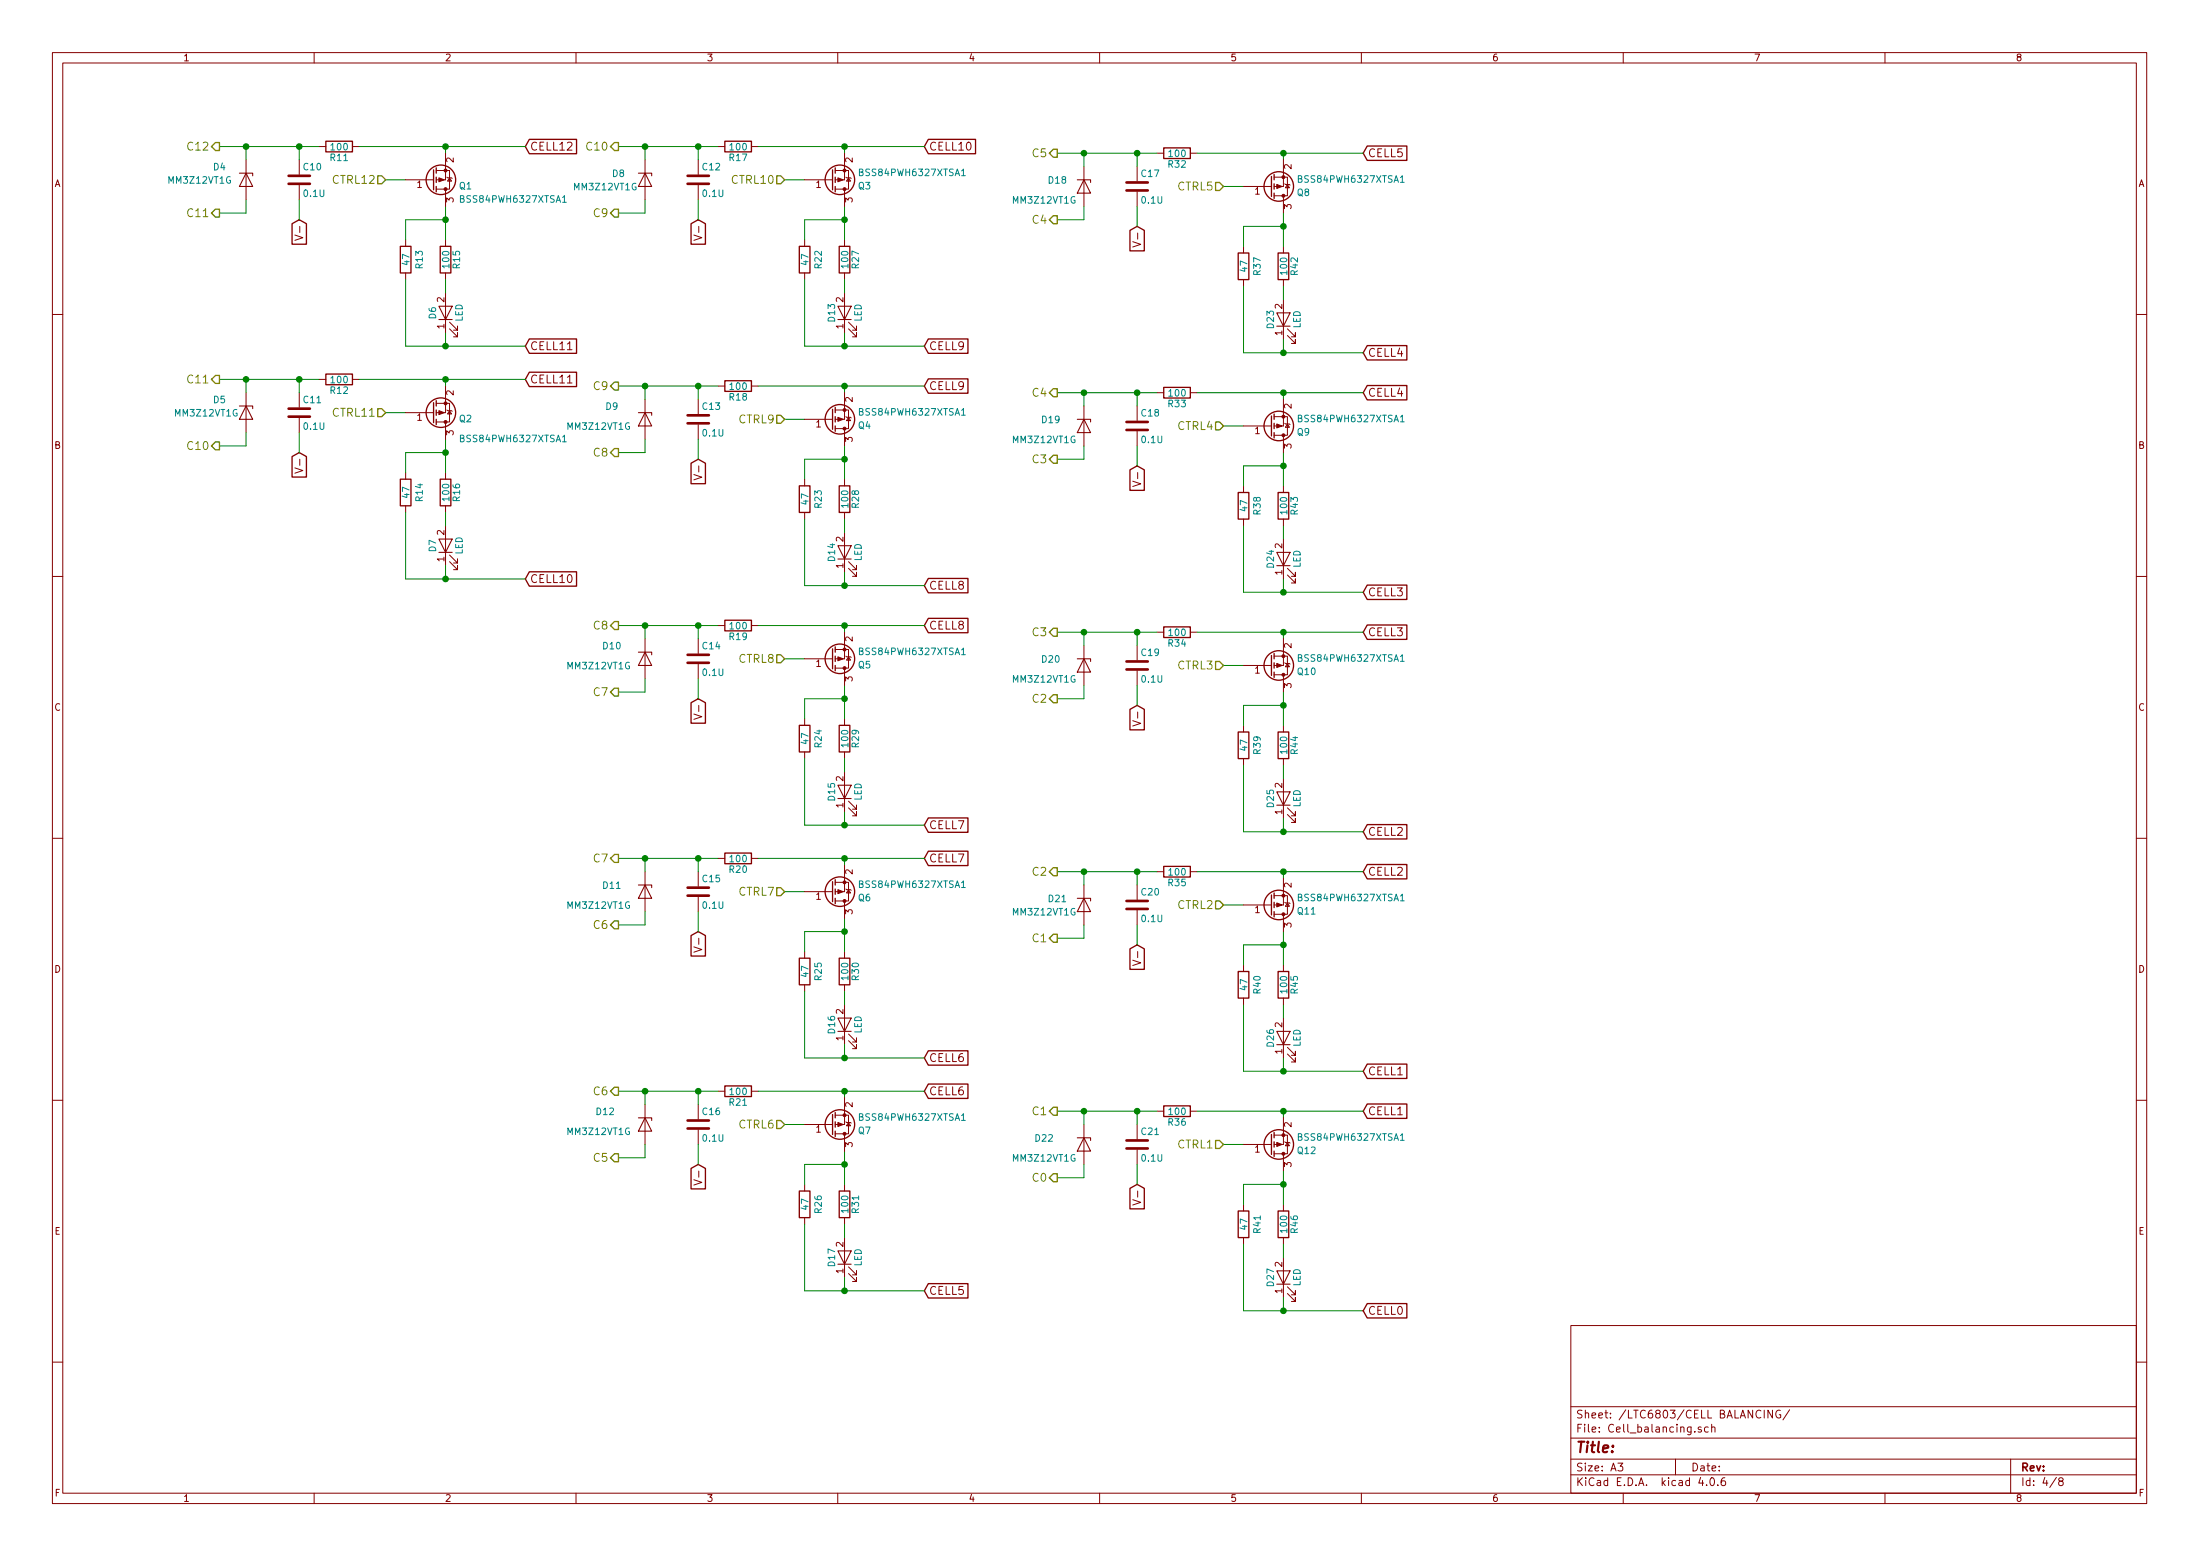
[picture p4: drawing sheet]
EESchema Schematic File Version 2
LIBS:power
LIBS:device
LIBS:transistors
LIBS:conn
LIBS:linear
LIBS:regul
LIBS:74xx
LIBS:cmos4000
LIBS:adc-dac
LIBS:memory
LIBS:xilinx
LIBS:microcontrollers
LIBS:dsp
LIBS:microchip
LIBS:analog_switches
LIBS:motorola
LIBS:texas
LIBS:intel
LIBS:audio
LIBS:interface
LIBS:digital-audio
LIBS:philips
LIBS:display
LIBS:cypress
LIBS:siliconi
LIBS:opto
LIBS:atmel
LIBS:contrib
LIBS:valves
LIBS:Symbols_DCDC-ACDC-Converter_RevC_20Jul2012
LIBS:Symbols_EN60617_13Mar2013
LIBS:Symbols_EN60617-10_HF-Radio_DRAFT_12Sep2013
LIBS:Symbols_ICs-Diskrete_RevD10
LIBS:Symbols_ICs-Opto_RevB_16Sep2013
LIBS:Symbols_Microcontroller_Philips-NXP_RevA_06Oct2013
LIBS:Symbols_Socket-DIN41612_RevA
LIBS:Symbols_Transformer-Diskrete_RevA
LIBS:SymbolsSimilarEN60617+oldDIN617-RevE8
LIBS:74xgxx
LIBS:ac-dc
LIBS:actel
LIBS:allegro
LIBS:Altera
LIBS:analog_devices
LIBS:battery_management
LIBS:bbd
LIBS:bosch
LIBS:brooktre
LIBS:cmos_ieee
LIBS:dc-dc
LIBS:diode
LIBS:elec-unifil
LIBS:ESD_Protection
LIBS:ftdi
LIBS:gennum
LIBS:graphic
LIBS:hc11
LIBS:ir
LIBS:Lattice
LIBS:leds
LIBS:logo
LIBS:maxim
LIBS:mechanical
LIBS:microchip_dspic33dsc
LIBS:microchip_pic10mcu
LIBS:microchip_pic12mcu
LIBS:microchip_pic16mcu
LIBS:microchip_pic18mcu
LIBS:microchip_pic24mcu
LIBS:microchip_pic32mcu
LIBS:modules
LIBS:motor_drivers
LIBS:motors
LIBS:msp430
LIBS:nordicsemi
LIBS:nxp
LIBS:nxp_armmcu
LIBS:onsemi
LIBS:Oscillators
LIBS:Power_Management
LIBS:powerint
LIBS:pspice
LIBS:references
LIBS:relays
LIBS:rfcom
LIBS:sensors
LIBS:silabs
LIBS:stm8
LIBS:stm32
LIBS:supertex
LIBS:switches
LIBS:transf
LIBS:triac_thyristor
LIBS:ttl_ieee
LIBS:video
LIBS:wiznet
LIBS:Worldsemi
LIBS:Xicor
LIBS:zetex
LIBS:Zilog
LIBS:BMS_V2-cache
EELAYER 25 0
EELAYER END
$Descr A3 16535 11693
encoding utf-8
Sheet 4 8
Title ""
Date ""
Rev ""
Comp ""
Comment1 ""
Comment2 ""
Comment3 ""
Comment4 ""
$EndDescr
$Comp
L R R17
U 1 1
P 5550 1100
F 0 "R17" V 5630 1100 50  0000 C CNN
F 1 "100" V 5550 1100 50  0000 C CNN
F 2 "Resistors_SMD:R_1206_HandSoldering" V 5480 1100 50  0001 C CNN
F 3 "" H 5550 1100 50  0001 C CNN
	1    5550 1100
	0    1    1    0   
$EndComp
$Comp
L R R22
U 1 1
P 6050 1950
F 0 "R22" V 6150 1950 50  0000 C CNN
F 1 "47" V 6050 1950 50  0000 C CNN
F 2 "Resistors_SMD:R_1210_HandSoldering" V 5980 1950 50  0001 C CNN
F 3 "" H 6050 1950 50  0001 C CNN
	1    6050 1950
	1    0    0    -1  
$EndComp
$Comp
L R R27
U 1 1
P 6350 1950
F 0 "R27" V 6430 1950 50  0000 C CNN
F 1 "100" V 6350 1950 50  0000 C CNN
F 2 "Resistors_SMD:R_1206_HandSoldering" V 6280 1950 50  0001 C CNN
F 3 "" H 6350 1950 50  0001 C CNN
	1    6350 1950
	1    0    0    -1  
$EndComp
$Comp
L C C12
U 1 1
P 5250 1350
F 0 "C12" H 5275 1450 50  0000 L CNN
F 1 "0.1U" H 5275 1250 50  0000 L CNN
F 2 "Capacitors_SMD:C_1206_HandSoldering" H 5288 1200 50  0001 C CNN
F 3 "" H 5250 1350 50  0001 C CNN
	1    5250 1350
	1    0    0    -1  
$EndComp
$Comp
L D_Zener D8
U 1 1
P 4850 1350
F 0 "D8" V 4800 1150 50  0000 C CNN
F 1 "MM3Z12VT1G" V 4900 1050 50  0000 C CNN
F 2 "Diodes_SMD:D_SOD-323_HandSoldering" H 4850 1350 50  0001 C CNN
F 3 "" H 4850 1350 50  0001 C CNN
	1    4850 1350
	0    1    1    0   
$EndComp
$Comp
L LED D13
U 1 1
P 6350 2350
F 0 "D13" H 6350 2450 50  0000 C CNN
F 1 "LED" H 6350 2250 50  0000 C CNN
F 2 "LEDs:LED_1206_HandSoldering" H 6350 2350 50  0001 C CNN
F 3 "" H 6350 2350 50  0001 C CNN
	1    6350 2350
	0    -1   -1   0   
$EndComp
Text GLabel 5250 1650 3    60   Input ~ 0
V-
Text GLabel 6950 1100 2    60   Input ~ 0
CELL10
Text GLabel 6950 2600 2    60   Input ~ 0
CELL9
$Comp
L R R18
U 1 1
P 5550 2900
F 0 "R18" V 5630 2900 50  0000 C CNN
F 1 "100" V 5550 2900 50  0000 C CNN
F 2 "Resistors_SMD:R_1206_HandSoldering" V 5480 2900 50  0001 C CNN
F 3 "" H 5550 2900 50  0001 C CNN
	1    5550 2900
	0    1    1    0   
$EndComp
$Comp
L R R23
U 1 1
P 6050 3750
F 0 "R23" V 6150 3750 50  0000 C CNN
F 1 "47" V 6050 3750 50  0000 C CNN
F 2 "Resistors_SMD:R_1210_HandSoldering" V 5980 3750 50  0001 C CNN
F 3 "" H 6050 3750 50  0001 C CNN
	1    6050 3750
	1    0    0    -1  
$EndComp
$Comp
L R R28
U 1 1
P 6350 3750
F 0 "R28" V 6430 3750 50  0000 C CNN
F 1 "100" V 6350 3750 50  0000 C CNN
F 2 "Resistors_SMD:R_1206_HandSoldering" V 6280 3750 50  0001 C CNN
F 3 "" H 6350 3750 50  0001 C CNN
	1    6350 3750
	1    0    0    -1  
$EndComp
$Comp
L C C13
U 1 1
P 5250 3150
F 0 "C13" H 5275 3250 50  0000 L CNN
F 1 "0.1U" H 5275 3050 50  0000 L CNN
F 2 "Capacitors_SMD:C_1206_HandSoldering" H 5288 3000 50  0001 C CNN
F 3 "" H 5250 3150 50  0001 C CNN
	1    5250 3150
	1    0    0    -1  
$EndComp
$Comp
L D_Zener D9
U 1 1
P 4850 3150
F 0 "D9" V 4750 2900 50  0000 C CNN
F 1 "MM3Z12VT1G" V 4900 2800 50  0000 C CNN
F 2 "Diodes_SMD:D_SOD-323_HandSoldering" H 4850 3150 50  0001 C CNN
F 3 "" H 4850 3150 50  0001 C CNN
	1    4850 3150
	0    1    1    0   
$EndComp
$Comp
L LED D14
U 1 1
P 6350 4150
F 0 "D14" H 6350 4250 50  0000 C CNN
F 1 "LED" H 6350 4050 50  0000 C CNN
F 2 "LEDs:LED_1206_HandSoldering" H 6350 4150 50  0001 C CNN
F 3 "" H 6350 4150 50  0001 C CNN
	1    6350 4150
	0    -1   -1   0   
$EndComp
Text GLabel 5250 3450 3    60   Input ~ 0
V-
Text GLabel 6950 2900 2    60   Input ~ 0
CELL9
Text GLabel 6950 4400 2    60   Input ~ 0
CELL8
$Comp
L R R33
U 1 1
P 8850 2950
F 0 "R33" V 8930 2950 50  0000 C CNN
F 1 "100" V 8850 2950 50  0000 C CNN
F 2 "Resistors_SMD:R_1206_HandSoldering" V 8780 2950 50  0001 C CNN
F 3 "" H 8850 2950 50  0001 C CNN
	1    8850 2950
	0    1    1    0   
$EndComp
$Comp
L R R38
U 1 1
P 9350 3800
F 0 "R38" V 9450 3800 50  0000 C CNN
F 1 "47" V 9350 3800 50  0000 C CNN
F 2 "Resistors_SMD:R_1210_HandSoldering" V 9280 3800 50  0001 C CNN
F 3 "" H 9350 3800 50  0001 C CNN
	1    9350 3800
	1    0    0    -1  
$EndComp
$Comp
L R R43
U 1 1
P 9650 3800
F 0 "R43" V 9730 3800 50  0000 C CNN
F 1 "100" V 9650 3800 50  0000 C CNN
F 2 "Resistors_SMD:R_1206_HandSoldering" V 9580 3800 50  0001 C CNN
F 3 "" H 9650 3800 50  0001 C CNN
	1    9650 3800
	1    0    0    -1  
$EndComp
$Comp
L C C18
U 1 1
P 8550 3200
F 0 "C18" H 8575 3300 50  0000 L CNN
F 1 "0.1U" H 8575 3100 50  0000 L CNN
F 2 "Capacitors_SMD:C_1206_HandSoldering" H 8588 3050 50  0001 C CNN
F 3 "" H 8550 3200 50  0001 C CNN
	1    8550 3200
	1    0    0    -1  
$EndComp
$Comp
L D_Zener D19
U 1 1
P 8150 3200
F 0 "D19" V 8100 2950 50  0000 C CNN
F 1 "MM3Z12VT1G" V 8250 2900 50  0000 C CNN
F 2 "Diodes_SMD:D_SOD-323_HandSoldering" H 8150 3200 50  0001 C CNN
F 3 "" H 8150 3200 50  0001 C CNN
	1    8150 3200
	0    1    1    0   
$EndComp
$Comp
L LED D24
U 1 1
P 9650 4200
F 0 "D24" H 9650 4300 50  0000 C CNN
F 1 "LED" H 9650 4100 50  0000 C CNN
F 2 "LEDs:LED_1206_HandSoldering" H 9650 4200 50  0001 C CNN
F 3 "" H 9650 4200 50  0001 C CNN
	1    9650 4200
	0    -1   -1   0   
$EndComp
Text GLabel 8550 3500 3    60   Input ~ 0
V-
Text GLabel 10250 2950 2    60   Input ~ 0
CELL4
Text GLabel 10250 4450 2    60   Input ~ 0
CELL3
$Comp
L R R32
U 1 1
P 8850 1150
F 0 "R32" V 8930 1150 50  0000 C CNN
F 1 "100" V 8850 1150 50  0000 C CNN
F 2 "Resistors_SMD:R_1206_HandSoldering" V 8780 1150 50  0001 C CNN
F 3 "" H 8850 1150 50  0001 C CNN
	1    8850 1150
	0    1    1    0   
$EndComp
$Comp
L R R37
U 1 1
P 9350 2000
F 0 "R37" V 9450 2000 50  0000 C CNN
F 1 "47" V 9350 2000 50  0000 C CNN
F 2 "Resistors_SMD:R_1210_HandSoldering" V 9280 2000 50  0001 C CNN
F 3 "" H 9350 2000 50  0001 C CNN
	1    9350 2000
	1    0    0    -1  
$EndComp
$Comp
L R R42
U 1 1
P 9650 2000
F 0 "R42" V 9730 2000 50  0000 C CNN
F 1 "100" V 9650 2000 50  0000 C CNN
F 2 "Resistors_SMD:R_1206_HandSoldering" V 9580 2000 50  0001 C CNN
F 3 "" H 9650 2000 50  0001 C CNN
	1    9650 2000
	1    0    0    -1  
$EndComp
$Comp
L C C17
U 1 1
P 8550 1400
F 0 "C17" H 8575 1500 50  0000 L CNN
F 1 "0.1U" H 8575 1300 50  0000 L CNN
F 2 "Capacitors_SMD:C_1206_HandSoldering" H 8588 1250 50  0001 C CNN
F 3 "" H 8550 1400 50  0001 C CNN
	1    8550 1400
	1    0    0    -1  
$EndComp
$Comp
L D_Zener D18
U 1 1
P 8150 1400
F 0 "D18" V 8100 1200 50  0000 C CNN
F 1 "MM3Z12VT1G" V 8250 1100 50  0000 C CNN
F 2 "Diodes_SMD:D_SOD-323_HandSoldering" H 8150 1400 50  0001 C CNN
F 3 "" H 8150 1400 50  0001 C CNN
	1    8150 1400
	0    1    1    0   
$EndComp
$Comp
L LED D23
U 1 1
P 9650 2400
F 0 "D23" H 9650 2500 50  0000 C CNN
F 1 "LED" H 9650 2300 50  0000 C CNN
F 2 "LEDs:LED_1206_HandSoldering" H 9650 2400 50  0001 C CNN
F 3 "" H 9650 2400 50  0001 C CNN
	1    9650 2400
	0    -1   -1   0   
$EndComp
Text GLabel 8550 1700 3    60   Input ~ 0
V-
Text GLabel 10250 1150 2    60   Input ~ 0
CELL5
Text GLabel 10250 2650 2    60   Input ~ 0
CELL4
$Comp
L R R34
U 1 1
P 8850 4750
F 0 "R34" V 8930 4750 50  0000 C CNN
F 1 "100" V 8850 4750 50  0000 C CNN
F 2 "Resistors_SMD:R_1206_HandSoldering" V 8780 4750 50  0001 C CNN
F 3 "" H 8850 4750 50  0001 C CNN
	1    8850 4750
	0    1    1    0   
$EndComp
$Comp
L R R39
U 1 1
P 9350 5600
F 0 "R39" V 9450 5600 50  0000 C CNN
F 1 "47" V 9350 5600 50  0000 C CNN
F 2 "Resistors_SMD:R_1210_HandSoldering" V 9280 5600 50  0001 C CNN
F 3 "" H 9350 5600 50  0001 C CNN
	1    9350 5600
	1    0    0    -1  
$EndComp
$Comp
L R R44
U 1 1
P 9650 5600
F 0 "R44" V 9730 5600 50  0000 C CNN
F 1 "100" V 9650 5600 50  0000 C CNN
F 2 "Resistors_SMD:R_1206_HandSoldering" V 9580 5600 50  0001 C CNN
F 3 "" H 9650 5600 50  0001 C CNN
	1    9650 5600
	1    0    0    -1  
$EndComp
$Comp
L C C19
U 1 1
P 8550 5000
F 0 "C19" H 8575 5100 50  0000 L CNN
F 1 "0.1U" H 8575 4900 50  0000 L CNN
F 2 "Capacitors_SMD:C_1206_HandSoldering" H 8588 4850 50  0001 C CNN
F 3 "" H 8550 5000 50  0001 C CNN
	1    8550 5000
	1    0    0    -1  
$EndComp
$Comp
L D_Zener D20
U 1 1
P 8150 5000
F 0 "D20" V 8100 4750 50  0000 C CNN
F 1 "MM3Z12VT1G" V 8250 4700 50  0000 C CNN
F 2 "Diodes_SMD:D_SOD-323_HandSoldering" H 8150 5000 50  0001 C CNN
F 3 "" H 8150 5000 50  0001 C CNN
	1    8150 5000
	0    1    1    0   
$EndComp
$Comp
L LED D25
U 1 1
P 9650 6000
F 0 "D25" H 9650 6100 50  0000 C CNN
F 1 "LED" H 9650 5900 50  0000 C CNN
F 2 "LEDs:LED_1206_HandSoldering" H 9650 6000 50  0001 C CNN
F 3 "" H 9650 6000 50  0001 C CNN
	1    9650 6000
	0    -1   -1   0   
$EndComp
Text GLabel 8550 5300 3    60   Input ~ 0
V-
Text GLabel 10250 4750 2    60   Input ~ 0
CELL3
Text GLabel 10250 6250 2    60   Input ~ 0
CELL2
$Comp
L R R35
U 1 1
P 8850 6550
F 0 "R35" V 8930 6550 50  0000 C CNN
F 1 "100" V 8850 6550 50  0000 C CNN
F 2 "Resistors_SMD:R_1206_HandSoldering" V 8780 6550 50  0001 C CNN
F 3 "" H 8850 6550 50  0001 C CNN
	1    8850 6550
	0    1    1    0   
$EndComp
$Comp
L R R40
U 1 1
P 9350 7400
F 0 "R40" V 9450 7400 50  0000 C CNN
F 1 "47" V 9350 7400 50  0000 C CNN
F 2 "Resistors_SMD:R_1210_HandSoldering" V 9280 7400 50  0001 C CNN
F 3 "" H 9350 7400 50  0001 C CNN
	1    9350 7400
	1    0    0    -1  
$EndComp
$Comp
L R R45
U 1 1
P 9650 7400
F 0 "R45" V 9730 7400 50  0000 C CNN
F 1 "100" V 9650 7400 50  0000 C CNN
F 2 "Resistors_SMD:R_1206_HandSoldering" V 9580 7400 50  0001 C CNN
F 3 "" H 9650 7400 50  0001 C CNN
	1    9650 7400
	1    0    0    -1  
$EndComp
$Comp
L C C20
U 1 1
P 8550 6800
F 0 "C20" H 8575 6900 50  0000 L CNN
F 1 "0.1U" H 8575 6700 50  0000 L CNN
F 2 "Capacitors_SMD:C_1206_HandSoldering" H 8588 6650 50  0001 C CNN
F 3 "" H 8550 6800 50  0001 C CNN
	1    8550 6800
	1    0    0    -1  
$EndComp
$Comp
L D_Zener D21
U 1 1
P 8150 6800
F 0 "D21" V 8100 6600 50  0000 C CNN
F 1 "MM3Z12VT1G" V 8200 6500 50  0000 C CNN
F 2 "Diodes_SMD:D_SOD-323_HandSoldering" H 8150 6800 50  0001 C CNN
F 3 "" H 8150 6800 50  0001 C CNN
	1    8150 6800
	0    1    1    0   
$EndComp
$Comp
L LED D26
U 1 1
P 9650 7800
F 0 "D26" H 9650 7900 50  0000 C CNN
F 1 "LED" H 9650 7700 50  0000 C CNN
F 2 "LEDs:LED_1206_HandSoldering" H 9650 7800 50  0001 C CNN
F 3 "" H 9650 7800 50  0001 C CNN
	1    9650 7800
	0    -1   -1   0   
$EndComp
Text GLabel 8550 7100 3    60   Input ~ 0
V-
Text GLabel 10250 6550 2    60   Input ~ 0
CELL2
Text GLabel 10250 8050 2    60   Input ~ 0
CELL1
$Comp
L R R19
U 1 1
P 5550 4700
F 0 "R19" V 5630 4700 50  0000 C CNN
F 1 "100" V 5550 4700 50  0000 C CNN
F 2 "Resistors_SMD:R_1206_HandSoldering" V 5480 4700 50  0001 C CNN
F 3 "" H 5550 4700 50  0001 C CNN
	1    5550 4700
	0    1    1    0   
$EndComp
$Comp
L R R24
U 1 1
P 6050 5550
F 0 "R24" V 6150 5550 50  0000 C CNN
F 1 "47" V 6050 5550 50  0000 C CNN
F 2 "Resistors_SMD:R_1210_HandSoldering" V 5980 5550 50  0001 C CNN
F 3 "" H 6050 5550 50  0001 C CNN
	1    6050 5550
	1    0    0    -1  
$EndComp
$Comp
L R R29
U 1 1
P 6350 5550
F 0 "R29" V 6430 5550 50  0000 C CNN
F 1 "100" V 6350 5550 50  0000 C CNN
F 2 "Resistors_SMD:R_1206_HandSoldering" V 6280 5550 50  0001 C CNN
F 3 "" H 6350 5550 50  0001 C CNN
	1    6350 5550
	1    0    0    -1  
$EndComp
$Comp
L C C14
U 1 1
P 5250 4950
F 0 "C14" H 5275 5050 50  0000 L CNN
F 1 "0.1U" H 5275 4850 50  0000 L CNN
F 2 "Capacitors_SMD:C_1206_HandSoldering" H 5288 4800 50  0001 C CNN
F 3 "" H 5250 4950 50  0001 C CNN
	1    5250 4950
	1    0    0    -1  
$EndComp
$Comp
L D_Zener D10
U 1 1
P 4850 4950
F 0 "D10" V 4750 4700 50  0000 C CNN
F 1 "MM3Z12VT1G" V 4900 4600 50  0000 C CNN
F 2 "Diodes_SMD:D_SOD-323_HandSoldering" H 4850 4950 50  0001 C CNN
F 3 "" H 4850 4950 50  0001 C CNN
	1    4850 4950
	0    1    1    0   
$EndComp
$Comp
L LED D15
U 1 1
P 6350 5950
F 0 "D15" H 6350 6050 50  0000 C CNN
F 1 "LED" H 6350 5850 50  0000 C CNN
F 2 "LEDs:LED_1206_HandSoldering" H 6350 5950 50  0001 C CNN
F 3 "" H 6350 5950 50  0001 C CNN
	1    6350 5950
	0    -1   -1   0   
$EndComp
Text GLabel 5250 5250 3    60   Input ~ 0
V-
Text GLabel 6950 4700 2    60   Input ~ 0
CELL8
Text GLabel 6950 6200 2    60   Input ~ 0
CELL7
$Comp
L R R20
U 1 1
P 5550 6450
F 0 "R20" V 5630 6450 50  0000 C CNN
F 1 "100" V 5550 6450 50  0000 C CNN
F 2 "Resistors_SMD:R_1206_HandSoldering" V 5480 6450 50  0001 C CNN
F 3 "" H 5550 6450 50  0001 C CNN
	1    5550 6450
	0    1    1    0   
$EndComp
$Comp
L R R25
U 1 1
P 6050 7300
F 0 "R25" V 6150 7300 50  0000 C CNN
F 1 "47" V 6050 7300 50  0000 C CNN
F 2 "Resistors_SMD:R_1210_HandSoldering" V 5980 7300 50  0001 C CNN
F 3 "" H 6050 7300 50  0001 C CNN
	1    6050 7300
	1    0    0    -1  
$EndComp
$Comp
L R R30
U 1 1
P 6350 7300
F 0 "R30" V 6430 7300 50  0000 C CNN
F 1 "100" V 6350 7300 50  0000 C CNN
F 2 "Resistors_SMD:R_1206_HandSoldering" V 6280 7300 50  0001 C CNN
F 3 "" H 6350 7300 50  0001 C CNN
	1    6350 7300
	1    0    0    -1  
$EndComp
$Comp
L C C15
U 1 1
P 5250 6700
F 0 "C15" H 5275 6800 50  0000 L CNN
F 1 "0.1U" H 5275 6600 50  0000 L CNN
F 2 "Capacitors_SMD:C_1206_HandSoldering" H 5288 6550 50  0001 C CNN
F 3 "" H 5250 6700 50  0001 C CNN
	1    5250 6700
	1    0    0    -1  
$EndComp
$Comp
L D_Zener D11
U 1 1
P 4850 6700
F 0 "D11" V 4800 6450 50  0000 C CNN
F 1 "MM3Z12VT1G" V 4950 6350 50  0000 C CNN
F 2 "Diodes_SMD:D_SOD-323_HandSoldering" H 4850 6700 50  0001 C CNN
F 3 "" H 4850 6700 50  0001 C CNN
	1    4850 6700
	0    1    1    0   
$EndComp
$Comp
L LED D16
U 1 1
P 6350 7700
F 0 "D16" H 6350 7800 50  0000 C CNN
F 1 "LED" H 6350 7600 50  0000 C CNN
F 2 "LEDs:LED_1206_HandSoldering" H 6350 7700 50  0001 C CNN
F 3 "" H 6350 7700 50  0001 C CNN
	1    6350 7700
	0    -1   -1   0   
$EndComp
Text GLabel 5250 7000 3    60   Input ~ 0
V-
Text GLabel 6950 6450 2    60   Input ~ 0
CELL7
Text GLabel 6950 7950 2    60   Input ~ 0
CELL6
$Comp
L R R36
U 1 1
P 8850 8350
F 0 "R36" V 8930 8350 50  0000 C CNN
F 1 "100" V 8850 8350 50  0000 C CNN
F 2 "Resistors_SMD:R_1206_HandSoldering" V 8780 8350 50  0001 C CNN
F 3 "" H 8850 8350 50  0001 C CNN
	1    8850 8350
	0    1    1    0   
$EndComp
$Comp
L R R41
U 1 1
P 9350 9200
F 0 "R41" V 9450 9200 50  0000 C CNN
F 1 "47" V 9350 9200 50  0000 C CNN
F 2 "Resistors_SMD:R_1210_HandSoldering" V 9280 9200 50  0001 C CNN
F 3 "" H 9350 9200 50  0001 C CNN
	1    9350 9200
	1    0    0    -1  
$EndComp
$Comp
L R R46
U 1 1
P 9650 9200
F 0 "R46" V 9730 9200 50  0000 C CNN
F 1 "100" V 9650 9200 50  0000 C CNN
F 2 "Resistors_SMD:R_1206_HandSoldering" V 9580 9200 50  0001 C CNN
F 3 "" H 9650 9200 50  0001 C CNN
	1    9650 9200
	1    0    0    -1  
$EndComp
$Comp
L C C21
U 1 1
P 8550 8600
F 0 "C21" H 8575 8700 50  0000 L CNN
F 1 "0.1U" H 8575 8500 50  0000 L CNN
F 2 "Capacitors_SMD:C_1206_HandSoldering" H 8588 8450 50  0001 C CNN
F 3 "" H 8550 8600 50  0001 C CNN
	1    8550 8600
	1    0    0    -1  
$EndComp
$Comp
L D_Zener D22
U 1 1
P 8150 8600
F 0 "D22" V 8100 8300 50  0000 C CNN
F 1 "MM3Z12VT1G" V 8250 8300 50  0000 C CNN
F 2 "Diodes_SMD:D_SOD-323_HandSoldering" H 8150 8600 50  0001 C CNN
F 3 "" H 8150 8600 50  0001 C CNN
	1    8150 8600
	0    1    1    0   
$EndComp
$Comp
L LED D27
U 1 1
P 9650 9600
F 0 "D27" H 9650 9700 50  0000 C CNN
F 1 "LED" H 9650 9500 50  0000 C CNN
F 2 "LEDs:LED_1206_HandSoldering" H 9650 9600 50  0001 C CNN
F 3 "" H 9650 9600 50  0001 C CNN
	1    9650 9600
	0    -1   -1   0   
$EndComp
Text GLabel 8550 8900 3    60   Input ~ 0
V-
Text GLabel 10250 8350 2    60   Input ~ 0
CELL1
$Comp
L R R11
U 1 1
P 2550 1100
F 0 "R11" V 2630 1100 50  0000 C CNN
F 1 "100" V 2550 1100 50  0000 C CNN
F 2 "Resistors_SMD:R_1206_HandSoldering" V 2480 1100 50  0001 C CNN
F 3 "" H 2550 1100 50  0001 C CNN
	1    2550 1100
	0    1    1    0   
$EndComp
$Comp
L R R13
U 1 1
P 3050 1950
F 0 "R13" V 3150 1950 50  0000 C CNN
F 1 "47" V 3050 1950 50  0000 C CNN
F 2 "Resistors_SMD:R_1210_HandSoldering" V 2980 1950 50  0001 C CNN
F 3 "" H 3050 1950 50  0001 C CNN
	1    3050 1950
	1    0    0    -1  
$EndComp
$Comp
L R R15
U 1 1
P 3350 1950
F 0 "R15" V 3430 1950 50  0000 C CNN
F 1 "100" V 3350 1950 50  0000 C CNN
F 2 "Resistors_SMD:R_1206_HandSoldering" V 3280 1950 50  0001 C CNN
F 3 "" H 3350 1950 50  0001 C CNN
	1    3350 1950
	1    0    0    -1  
$EndComp
$Comp
L C C10
U 1 1
P 2250 1350
F 0 "C10" H 2275 1450 50  0000 L CNN
F 1 "0.1U" H 2275 1250 50  0000 L CNN
F 2 "Capacitors_SMD:C_1206_HandSoldering" H 2288 1200 50  0001 C CNN
F 3 "" H 2250 1350 50  0001 C CNN
	1    2250 1350
	1    0    0    -1  
$EndComp
$Comp
L D_Zener D4
U 1 1
P 1850 1350
F 0 "D4" V 1750 1150 50  0000 C CNN
F 1 "MM3Z12VT1G" V 1850 1000 50  0000 C CNN
F 2 "Diodes_SMD:D_SOD-323_HandSoldering" H 1850 1350 50  0001 C CNN
F 3 "" H 1850 1350 50  0001 C CNN
	1    1850 1350
	0    1    1    0   
$EndComp
$Comp
L LED D6
U 1 1
P 3350 2350
F 0 "D6" H 3350 2450 50  0000 C CNN
F 1 "LED" H 3350 2250 50  0000 C CNN
F 2 "LEDs:LED_1206_HandSoldering" H 3350 2350 50  0001 C CNN
F 3 "" H 3350 2350 50  0001 C CNN
	1    3350 2350
	0    -1   -1   0   
$EndComp
Text GLabel 2250 1650 3    60   Input ~ 0
V-
Text GLabel 3950 1100 2    60   Input ~ 0
CELL12
Text GLabel 3950 2600 2    60   Input ~ 0
CELL11
$Comp
L R R12
U 1 1
P 2550 2850
F 0 "R12" V 2630 2850 50  0000 C CNN
F 1 "100" V 2550 2850 50  0000 C CNN
F 2 "Resistors_SMD:R_1206_HandSoldering" V 2480 2850 50  0001 C CNN
F 3 "" H 2550 2850 50  0001 C CNN
	1    2550 2850
	0    1    1    0   
$EndComp
$Comp
L R R14
U 1 1
P 3050 3700
F 0 "R14" V 3150 3700 50  0000 C CNN
F 1 "47" V 3050 3700 50  0000 C CNN
F 2 "Resistors_SMD:R_1210_HandSoldering" V 2980 3700 50  0001 C CNN
F 3 "" H 3050 3700 50  0001 C CNN
	1    3050 3700
	1    0    0    -1  
$EndComp
$Comp
L R R16
U 1 1
P 3350 3700
F 0 "R16" V 3430 3700 50  0000 C CNN
F 1 "100" V 3350 3700 50  0000 C CNN
F 2 "Resistors_SMD:R_1206_HandSoldering" V 3280 3700 50  0001 C CNN
F 3 "" H 3350 3700 50  0001 C CNN
	1    3350 3700
	1    0    0    -1  
$EndComp
$Comp
L C C11
U 1 1
P 2250 3100
F 0 "C11" H 2275 3200 50  0000 L CNN
F 1 "0.1U" H 2275 3000 50  0000 L CNN
F 2 "Capacitors_SMD:C_1206_HandSoldering" H 2288 2950 50  0001 C CNN
F 3 "" H 2250 3100 50  0001 C CNN
	1    2250 3100
	1    0    0    -1  
$EndComp
$Comp
L D_Zener D5
U 1 1
P 1850 3100
F 0 "D5" V 1750 2900 50  0000 C CNN
F 1 "MM3Z12VT1G" V 1850 2800 50  0000 C CNN
F 2 "Diodes_SMD:D_SOD-323_HandSoldering" H 1850 3100 50  0001 C CNN
F 3 "" H 1850 3100 50  0001 C CNN
	1    1850 3100
	0    1    1    0   
$EndComp
$Comp
L LED D7
U 1 1
P 3350 4100
F 0 "D7" H 3350 4200 50  0000 C CNN
F 1 "LED" H 3350 4000 50  0000 C CNN
F 2 "LEDs:LED_1206_HandSoldering" H 3350 4100 50  0001 C CNN
F 3 "" H 3350 4100 50  0001 C CNN
	1    3350 4100
	0    -1   -1   0   
$EndComp
Text GLabel 2250 3400 3    60   Input ~ 0
V-
Text GLabel 3950 2850 2    60   Input ~ 0
CELL11
Text GLabel 3950 4350 2    60   Input ~ 0
CELL10
$Comp
L R R21
U 1 1
P 5550 8200
F 0 "R21" V 5630 8200 50  0000 C CNN
F 1 "100" V 5550 8200 50  0000 C CNN
F 2 "Resistors_SMD:R_1206_HandSoldering" V 5480 8200 50  0001 C CNN
F 3 "" H 5550 8200 50  0001 C CNN
	1    5550 8200
	0    1    1    0   
$EndComp
$Comp
L R R26
U 1 1
P 6050 9050
F 0 "R26" V 6150 9050 50  0000 C CNN
F 1 "47" V 6050 9050 50  0000 C CNN
F 2 "Resistors_SMD:R_1210_HandSoldering" V 5980 9050 50  0001 C CNN
F 3 "" H 6050 9050 50  0001 C CNN
	1    6050 9050
	1    0    0    -1  
$EndComp
$Comp
L R R31
U 1 1
P 6350 9050
F 0 "R31" V 6430 9050 50  0000 C CNN
F 1 "100" V 6350 9050 50  0000 C CNN
F 2 "Resistors_SMD:R_1206_HandSoldering" V 6280 9050 50  0001 C CNN
F 3 "" H 6350 9050 50  0001 C CNN
	1    6350 9050
	1    0    0    -1  
$EndComp
$Comp
L C C16
U 1 1
P 5250 8450
F 0 "C16" H 5275 8550 50  0000 L CNN
F 1 "0.1U" H 5275 8350 50  0000 L CNN
F 2 "Capacitors_SMD:C_1206_HandSoldering" H 5288 8300 50  0001 C CNN
F 3 "" H 5250 8450 50  0001 C CNN
	1    5250 8450
	1    0    0    -1  
$EndComp
$Comp
L D_Zener D12
U 1 1
P 4850 8450
F 0 "D12" V 4750 8150 50  0000 C CNN
F 1 "MM3Z12VT1G" V 4900 8100 50  0000 C CNN
F 2 "Diodes_SMD:D_SOD-323_HandSoldering" H 4850 8450 50  0001 C CNN
F 3 "" H 4850 8450 50  0001 C CNN
	1    4850 8450
	0    1    1    0   
$EndComp
$Comp
L LED D17
U 1 1
P 6350 9450
F 0 "D17" H 6350 9550 50  0000 C CNN
F 1 "LED" H 6350 9350 50  0000 C CNN
F 2 "LEDs:LED_1206_HandSoldering" H 6350 9450 50  0001 C CNN
F 3 "" H 6350 9450 50  0001 C CNN
	1    6350 9450
	0    -1   -1   0   
$EndComp
Text GLabel 5250 8750 3    60   Input ~ 0
V-
Text GLabel 6950 8200 2    60   Input ~ 0
CELL6
Text GLabel 6950 9700 2    60   Input ~ 0
CELL5
Wire Wire Line
	4850 1200 4850 1100
Wire Wire Line
	4650 1100 5400 1100
Wire Wire Line
	5250 1200 5250 1100
Connection ~ 5250 1100
Wire Wire Line
	5700 1100 6950 1100
Wire Wire Line
	6350 1100 6350 1150
Wire Wire Line
	6350 1550 6350 1800
Wire Wire Line
	6350 2100 6350 2200
Wire Wire Line
	6050 1800 6050 1650
Wire Wire Line
	6050 1650 6350 1650
Connection ~ 6350 1650
Wire Wire Line
	6050 2100 6050 2600
Wire Wire Line
	6050 2600 6950 2600
Wire Wire Line
	6350 2600 6350 2500
Connection ~ 4850 1100
Wire Wire Line
	4650 1600 4850 1600
Wire Wire Line
	4850 1600 4850 1500
Wire Wire Line
	5250 1650 5250 1500
Wire Wire Line
	5900 1350 6050 1350
Connection ~ 6350 1100
Connection ~ 6350 2600
Wire Wire Line
	4850 3000 4850 2900
Wire Wire Line
	4650 2900 5400 2900
Wire Wire Line
	5250 3000 5250 2900
Connection ~ 5250 2900
Wire Wire Line
	5700 2900 6950 2900
Wire Wire Line
	6350 2900 6350 2950
Wire Wire Line
	6350 3350 6350 3600
Wire Wire Line
	6350 3900 6350 4000
Wire Wire Line
	6050 3600 6050 3450
Wire Wire Line
	6050 3450 6350 3450
Connection ~ 6350 3450
Wire Wire Line
	6050 3900 6050 4400
Wire Wire Line
	6050 4400 6950 4400
Wire Wire Line
	6350 4400 6350 4300
Connection ~ 4850 2900
Wire Wire Line
	4650 3400 4850 3400
Wire Wire Line
	4850 3400 4850 3300
Wire Wire Line
	5250 3450 5250 3300
Wire Wire Line
	5900 3150 6050 3150
Connection ~ 6350 2900
Connection ~ 6350 4400
Wire Wire Line
	8150 3050 8150 2950
Wire Wire Line
	7950 2950 8700 2950
Wire Wire Line
	8550 3050 8550 2950
Connection ~ 8550 2950
Wire Wire Line
	9000 2950 10250 2950
Wire Wire Line
	9650 2950 9650 3000
Wire Wire Line
	9650 3400 9650 3650
Wire Wire Line
	9650 3950 9650 4050
Wire Wire Line
	9350 3650 9350 3500
Wire Wire Line
	9350 3500 9650 3500
Connection ~ 9650 3500
Wire Wire Line
	9350 3950 9350 4450
Wire Wire Line
	9350 4450 10250 4450
Wire Wire Line
	9650 4450 9650 4350
Connection ~ 8150 2950
Wire Wire Line
	7950 3450 8150 3450
Wire Wire Line
	8150 3450 8150 3350
Wire Wire Line
	8550 3500 8550 3350
Wire Wire Line
	9200 3200 9350 3200
Connection ~ 9650 2950
Connection ~ 9650 4450
Wire Wire Line
	8150 1250 8150 1150
Wire Wire Line
	7950 1150 8700 1150
Wire Wire Line
	8550 1250 8550 1150
Connection ~ 8550 1150
Wire Wire Line
	9000 1150 10250 1150
Wire Wire Line
	9650 1150 9650 1200
Wire Wire Line
	9650 1600 9650 1850
Wire Wire Line
	9650 2150 9650 2250
Wire Wire Line
	9350 1850 9350 1700
Wire Wire Line
	9350 1700 9650 1700
Connection ~ 9650 1700
Wire Wire Line
	9350 2150 9350 2650
Wire Wire Line
	9350 2650 10250 2650
Wire Wire Line
	9650 2650 9650 2550
Connection ~ 8150 1150
Wire Wire Line
	7950 1650 8150 1650
Wire Wire Line
	8150 1650 8150 1550
Wire Wire Line
	8550 1700 8550 1550
Wire Wire Line
	9200 1400 9350 1400
Connection ~ 9650 1150
Connection ~ 9650 2650
Wire Wire Line
	8150 4850 8150 4750
Wire Wire Line
	7950 4750 8700 4750
Wire Wire Line
	8550 4850 8550 4750
Connection ~ 8550 4750
Wire Wire Line
	9000 4750 10250 4750
Wire Wire Line
	9650 4750 9650 4800
Wire Wire Line
	9650 5200 9650 5450
Wire Wire Line
	9650 5750 9650 5850
Wire Wire Line
	9350 5450 9350 5300
Wire Wire Line
	9350 5300 9650 5300
Connection ~ 9650 5300
Wire Wire Line
	9350 5750 9350 6250
Wire Wire Line
	9350 6250 10250 6250
Wire Wire Line
	9650 6250 9650 6150
Connection ~ 8150 4750
Wire Wire Line
	7950 5250 8150 5250
Wire Wire Line
	8150 5250 8150 5150
Wire Wire Line
	8550 5300 8550 5150
Wire Wire Line
	9200 5000 9350 5000
Connection ~ 9650 4750
Connection ~ 9650 6250
Wire Wire Line
	8150 6650 8150 6550
Wire Wire Line
	7950 6550 8700 6550
Wire Wire Line
	8550 6650 8550 6550
Connection ~ 8550 6550
Wire Wire Line
	9000 6550 10250 6550
Wire Wire Line
	9650 6550 9650 6600
Wire Wire Line
	9650 7000 9650 7250
Wire Wire Line
	9650 7550 9650 7650
Wire Wire Line
	9350 7250 9350 7100
Wire Wire Line
	9350 7100 9650 7100
Connection ~ 9650 7100
Wire Wire Line
	9350 7550 9350 8050
Wire Wire Line
	9350 8050 10250 8050
Wire Wire Line
	9650 8050 9650 7950
Connection ~ 8150 6550
Wire Wire Line
	7950 7050 8150 7050
Wire Wire Line
	8150 7050 8150 6950
Wire Wire Line
	8550 7100 8550 6950
Wire Wire Line
	9200 6800 9350 6800
Connection ~ 9650 6550
Connection ~ 9650 8050
Wire Wire Line
	4850 4800 4850 4700
Wire Wire Line
	4650 4700 5400 4700
Wire Wire Line
	5250 4800 5250 4700
Connection ~ 5250 4700
Wire Wire Line
	5700 4700 6950 4700
Wire Wire Line
	6350 4700 6350 4750
Wire Wire Line
	6350 5150 6350 5400
Wire Wire Line
	6350 5700 6350 5800
Wire Wire Line
	6050 5400 6050 5250
Wire Wire Line
	6050 5250 6350 5250
Connection ~ 6350 5250
Wire Wire Line
	6050 5700 6050 6200
Wire Wire Line
	6050 6200 6950 6200
Wire Wire Line
	6350 6200 6350 6100
Connection ~ 4850 4700
Wire Wire Line
	4650 5200 4850 5200
Wire Wire Line
	4850 5200 4850 5100
Wire Wire Line
	5250 5250 5250 5100
Wire Wire Line
	5900 4950 6050 4950
Connection ~ 6350 4700
Connection ~ 6350 6200
Wire Wire Line
	4850 6550 4850 6450
Wire Wire Line
	4650 6450 5400 6450
Wire Wire Line
	5250 6550 5250 6450
Connection ~ 5250 6450
Wire Wire Line
	5700 6450 6950 6450
Wire Wire Line
	6350 6450 6350 6500
Wire Wire Line
	6350 6900 6350 7150
Wire Wire Line
	6350 7450 6350 7550
Wire Wire Line
	6050 7150 6050 7000
Wire Wire Line
	6050 7000 6350 7000
Connection ~ 6350 7000
Wire Wire Line
	6050 7450 6050 7950
Wire Wire Line
	6050 7950 6950 7950
Wire Wire Line
	6350 7950 6350 7850
Connection ~ 4850 6450
Wire Wire Line
	4650 6950 4850 6950
Wire Wire Line
	4850 6950 4850 6850
Wire Wire Line
	5250 7000 5250 6850
Wire Wire Line
	5900 6700 6050 6700
Connection ~ 6350 6450
Connection ~ 6350 7950
Wire Wire Line
	8150 8450 8150 8350
Wire Wire Line
	7950 8350 8700 8350
Wire Wire Line
	8550 8450 8550 8350
Connection ~ 8550 8350
Wire Wire Line
	9000 8350 10250 8350
Wire Wire Line
	9650 8350 9650 8400
Wire Wire Line
	9650 8800 9650 9050
Wire Wire Line
	9650 9350 9650 9450
Wire Wire Line
	9350 9050 9350 8900
Wire Wire Line
	9350 8900 9650 8900
Connection ~ 9650 8900
Wire Wire Line
	9350 9350 9350 9850
Wire Wire Line
	9350 9850 10250 9850
Wire Wire Line
	9650 9850 9650 9750
Connection ~ 8150 8350
Wire Wire Line
	7950 8850 8150 8850
Wire Wire Line
	8150 8850 8150 8750
Wire Wire Line
	8550 8900 8550 8750
Wire Wire Line
	9200 8600 9350 8600
Connection ~ 9650 8350
Connection ~ 9650 9850
Wire Wire Line
	1850 1200 1850 1100
Wire Wire Line
	1650 1100 2400 1100
Wire Wire Line
	2250 1200 2250 1100
Connection ~ 2250 1100
Wire Wire Line
	2700 1100 3950 1100
Wire Wire Line
	3350 1100 3350 1150
Wire Wire Line
	3350 1550 3350 1800
Wire Wire Line
	3350 2100 3350 2200
Wire Wire Line
	3050 1800 3050 1650
Wire Wire Line
	3050 1650 3350 1650
Connection ~ 3350 1650
Wire Wire Line
	3050 2100 3050 2600
Wire Wire Line
	3050 2600 3950 2600
Wire Wire Line
	3350 2600 3350 2500
Connection ~ 1850 1100
Wire Wire Line
	1650 1600 1850 1600
Wire Wire Line
	1850 1600 1850 1500
Wire Wire Line
	2250 1650 2250 1500
Wire Wire Line
	2900 1350 3050 1350
Connection ~ 3350 1100
Connection ~ 3350 2600
Wire Wire Line
	1850 2950 1850 2850
Wire Wire Line
	1650 2850 2400 2850
Wire Wire Line
	2250 2950 2250 2850
Connection ~ 2250 2850
Wire Wire Line
	2700 2850 3950 2850
Wire Wire Line
	3350 2850 3350 2900
Wire Wire Line
	3350 3300 3350 3550
Wire Wire Line
	3350 3850 3350 3950
Wire Wire Line
	3050 3550 3050 3400
Wire Wire Line
	3050 3400 3350 3400
Connection ~ 3350 3400
Wire Wire Line
	3050 3850 3050 4350
Wire Wire Line
	3050 4350 3950 4350
Wire Wire Line
	3350 4350 3350 4250
Connection ~ 1850 2850
Wire Wire Line
	1650 3350 1850 3350
Wire Wire Line
	1850 3350 1850 3250
Wire Wire Line
	2250 3400 2250 3250
Wire Wire Line
	2900 3100 3050 3100
Connection ~ 3350 2850
Connection ~ 3350 4350
Wire Wire Line
	4850 8300 4850 8200
Wire Wire Line
	4650 8200 5400 8200
Wire Wire Line
	5250 8300 5250 8200
Connection ~ 5250 8200
Wire Wire Line
	5700 8200 6950 8200
Wire Wire Line
	6350 8200 6350 8250
Wire Wire Line
	6350 8650 6350 8900
Wire Wire Line
	6350 9200 6350 9300
Wire Wire Line
	6050 8900 6050 8750
Wire Wire Line
	6050 8750 6350 8750
Connection ~ 6350 8750
Wire Wire Line
	6050 9200 6050 9700
Wire Wire Line
	6050 9700 6950 9700
Wire Wire Line
	6350 9700 6350 9600
Connection ~ 4850 8200
Wire Wire Line
	4650 8700 4850 8700
Wire Wire Line
	4850 8700 4850 8600
Wire Wire Line
	5250 8750 5250 8600
Wire Wire Line
	5900 8450 6050 8450
Connection ~ 6350 8200
Connection ~ 6350 9700
Text GLabel 10250 9850 2    60   Input ~ 0
CELL0
Text HLabel 1650 1100 0    60   Output ~ 0
C12
Text HLabel 1650 1600 0    60   Output ~ 0
C11
Text HLabel 1650 2850 0    60   Output ~ 0
C11
Text HLabel 1650 3350 0    60   Output ~ 0
C10
Text HLabel 4650 1100 0    60   Output ~ 0
C10
Text HLabel 4650 1600 0    60   Output ~ 0
C9
Text HLabel 4650 2900 0    60   Output ~ 0
C9
Text HLabel 4650 3400 0    60   Output ~ 0
C8
Text HLabel 4650 4700 0    60   Output ~ 0
C8
Text HLabel 4650 5200 0    60   Output ~ 0
C7
Text HLabel 4650 6450 0    60   Output ~ 0
C7
Text HLabel 4650 6950 0    60   Output ~ 0
C6
Text HLabel 4650 8200 0    60   Output ~ 0
C6
Text HLabel 4650 8700 0    60   Output ~ 0
C5
Text HLabel 7950 1150 0    60   Output ~ 0
C5
Text HLabel 7950 1650 0    60   Output ~ 0
C4
Text HLabel 7950 2950 0    60   Output ~ 0
C4
Text HLabel 7950 3450 0    60   Output ~ 0
C3
Text HLabel 7950 4750 0    60   Output ~ 0
C3
Text HLabel 7950 5250 0    60   Output ~ 0
C2
Text HLabel 7950 6550 0    60   Output ~ 0
C2
Text HLabel 7950 7050 0    60   Output ~ 0
C1
Text HLabel 7950 8350 0    60   Output ~ 0
C1
Text HLabel 7950 8850 0    60   Output ~ 0
C0
Text HLabel 2900 1350 0    60   Input ~ 0
CTRL12
Text HLabel 2900 3100 0    60   Input ~ 0
CTRL11
Text HLabel 5900 1350 0    60   Input ~ 0
CTRL10
Text HLabel 5900 3150 0    60   Input ~ 0
CTRL9
Text HLabel 5900 4950 0    60   Input ~ 0
CTRL8
Text HLabel 5900 6700 0    60   Input ~ 0
CTRL7
Text HLabel 5900 8450 0    60   Input ~ 0
CTRL6
Text HLabel 9200 1400 0    60   Input ~ 0
CTRL5
Text HLabel 9200 3200 0    60   Input ~ 0
CTRL4
Text HLabel 9200 5000 0    60   Input ~ 0
CTRL3
Text HLabel 9200 6800 0    60   Input ~ 0
CTRL2
Text HLabel 9200 8600 0    60   Input ~ 0
CTRL1
$Comp
L Q_PMOS_GSD Q1
U 1 1
P 3250 1350
F 0 "Q1" H 3450 1400 50  0000 L CNN
F 1 "BSS84PWH6327XTSA1" H 3450 1500 50  0000 L CNN
F 2 "TO_SOT_Packages_SMD:SOT-323_SC-70_Handsoldering" H 3450 1450 50  0001 C CNN
F 3 "" H 3250 1350 50  0001 C CNN
	1    3250 1350
	1    0    0    1   
$EndComp
$Comp
L Q_PMOS_GSD Q2
U 1 1
P 3250 3100
F 0 "Q2" H 3450 3150 50  0000 L CNN
F 1 "BSS84PWH6327XTSA1" H 3450 3300 50  0000 L CNN
F 2 "TO_SOT_Packages_SMD:SOT-323_SC-70_Handsoldering" H 3450 3200 50  0001 C CNN
F 3 "" H 3250 3100 50  0001 C CNN
	1    3250 3100
	1    0    0    1   
$EndComp
$Comp
L Q_PMOS_GSD Q3
U 1 1
P 6250 1350
F 0 "Q3" H 6450 1400 50  0000 L CNN
F 1 "BSS84PWH6327XTSA1" H 6450 1300 50  0000 L CNN
F 2 "TO_SOT_Packages_SMD:SOT-323_SC-70_Handsoldering" H 6450 1450 50  0001 C CNN
F 3 "" H 6250 1350 50  0001 C CNN
	1    6250 1350
	1    0    0    1   
$EndComp
$Comp
L Q_PMOS_GSD Q4
U 1 1
P 6250 3150
F 0 "Q4" H 6450 3200 50  0000 L CNN
F 1 "BSS84PWH6327XTSA1" H 6450 3100 50  0000 L CNN
F 2 "TO_SOT_Packages_SMD:SOT-323_SC-70_Handsoldering" H 6450 3250 50  0001 C CNN
F 3 "" H 6250 3150 50  0001 C CNN
	1    6250 3150
	1    0    0    1   
$EndComp
$Comp
L Q_PMOS_GSD Q5
U 1 1
P 6250 4950
F 0 "Q5" H 6450 5000 50  0000 L CNN
F 1 "BSS84PWH6327XTSA1" H 6450 4900 50  0000 L CNN
F 2 "TO_SOT_Packages_SMD:SOT-323_SC-70_Handsoldering" H 6450 5050 50  0001 C CNN
F 3 "" H 6250 4950 50  0001 C CNN
	1    6250 4950
	1    0    0    1   
$EndComp
$Comp
L Q_PMOS_GSD Q6
U 1 1
P 6250 6700
F 0 "Q6" H 6450 6750 50  0000 L CNN
F 1 "BSS84PWH6327XTSA1" H 6450 6650 50  0000 L CNN
F 2 "TO_SOT_Packages_SMD:SOT-323_SC-70_Handsoldering" H 6450 6800 50  0001 C CNN
F 3 "" H 6250 6700 50  0001 C CNN
	1    6250 6700
	1    0    0    1   
$EndComp
$Comp
L Q_PMOS_GSD Q7
U 1 1
P 6250 8450
F 0 "Q7" H 6450 8500 50  0000 L CNN
F 1 "BSS84PWH6327XTSA1" H 6450 8400 50  0000 L CNN
F 2 "TO_SOT_Packages_SMD:SOT-323_SC-70_Handsoldering" H 6450 8550 50  0001 C CNN
F 3 "" H 6250 8450 50  0001 C CNN
	1    6250 8450
	1    0    0    1   
$EndComp
$Comp
L Q_PMOS_GSD Q12
U 1 1
P 9550 8600
F 0 "Q12" H 9750 8650 50  0000 L CNN
F 1 "BSS84PWH6327XTSA1" H 9750 8550 50  0000 L CNN
F 2 "TO_SOT_Packages_SMD:SOT-323_SC-70_Handsoldering" H 9750 8700 50  0001 C CNN
F 3 "" H 9550 8600 50  0001 C CNN
	1    9550 8600
	1    0    0    1   
$EndComp
$Comp
L Q_PMOS_GSD Q11
U 1 1
P 9550 6800
F 0 "Q11" H 9750 6850 50  0000 L CNN
F 1 "BSS84PWH6327XTSA1" H 9750 6750 50  0000 L CNN
F 2 "TO_SOT_Packages_SMD:SOT-323_SC-70_Handsoldering" H 9750 6900 50  0001 C CNN
F 3 "" H 9550 6800 50  0001 C CNN
	1    9550 6800
	1    0    0    1   
$EndComp
$Comp
L Q_PMOS_GSD Q10
U 1 1
P 9550 5000
F 0 "Q10" H 9750 5050 50  0000 L CNN
F 1 "BSS84PWH6327XTSA1" H 9750 4950 50  0000 L CNN
F 2 "TO_SOT_Packages_SMD:SOT-323_SC-70_Handsoldering" H 9750 5100 50  0001 C CNN
F 3 "" H 9550 5000 50  0001 C CNN
	1    9550 5000
	1    0    0    1   
$EndComp
$Comp
L Q_PMOS_GSD Q9
U 1 1
P 9550 3200
F 0 "Q9" H 9750 3250 50  0000 L CNN
F 1 "BSS84PWH6327XTSA1" H 9750 3150 50  0000 L CNN
F 2 "TO_SOT_Packages_SMD:SOT-323_SC-70_Handsoldering" H 9750 3300 50  0001 C CNN
F 3 "" H 9550 3200 50  0001 C CNN
	1    9550 3200
	1    0    0    1   
$EndComp
$Comp
L Q_PMOS_GSD Q8
U 1 1
P 9550 1400
F 0 "Q8" H 9750 1450 50  0000 L CNN
F 1 "BSS84PWH6327XTSA1" H 9750 1350 50  0000 L CNN
F 2 "TO_SOT_Packages_SMD:SOT-323_SC-70_Handsoldering" H 9750 1500 50  0001 C CNN
F 3 "" H 9550 1400 50  0001 C CNN
	1    9550 1400
	1    0    0    1   
$EndComp
$EndSCHEMATC
